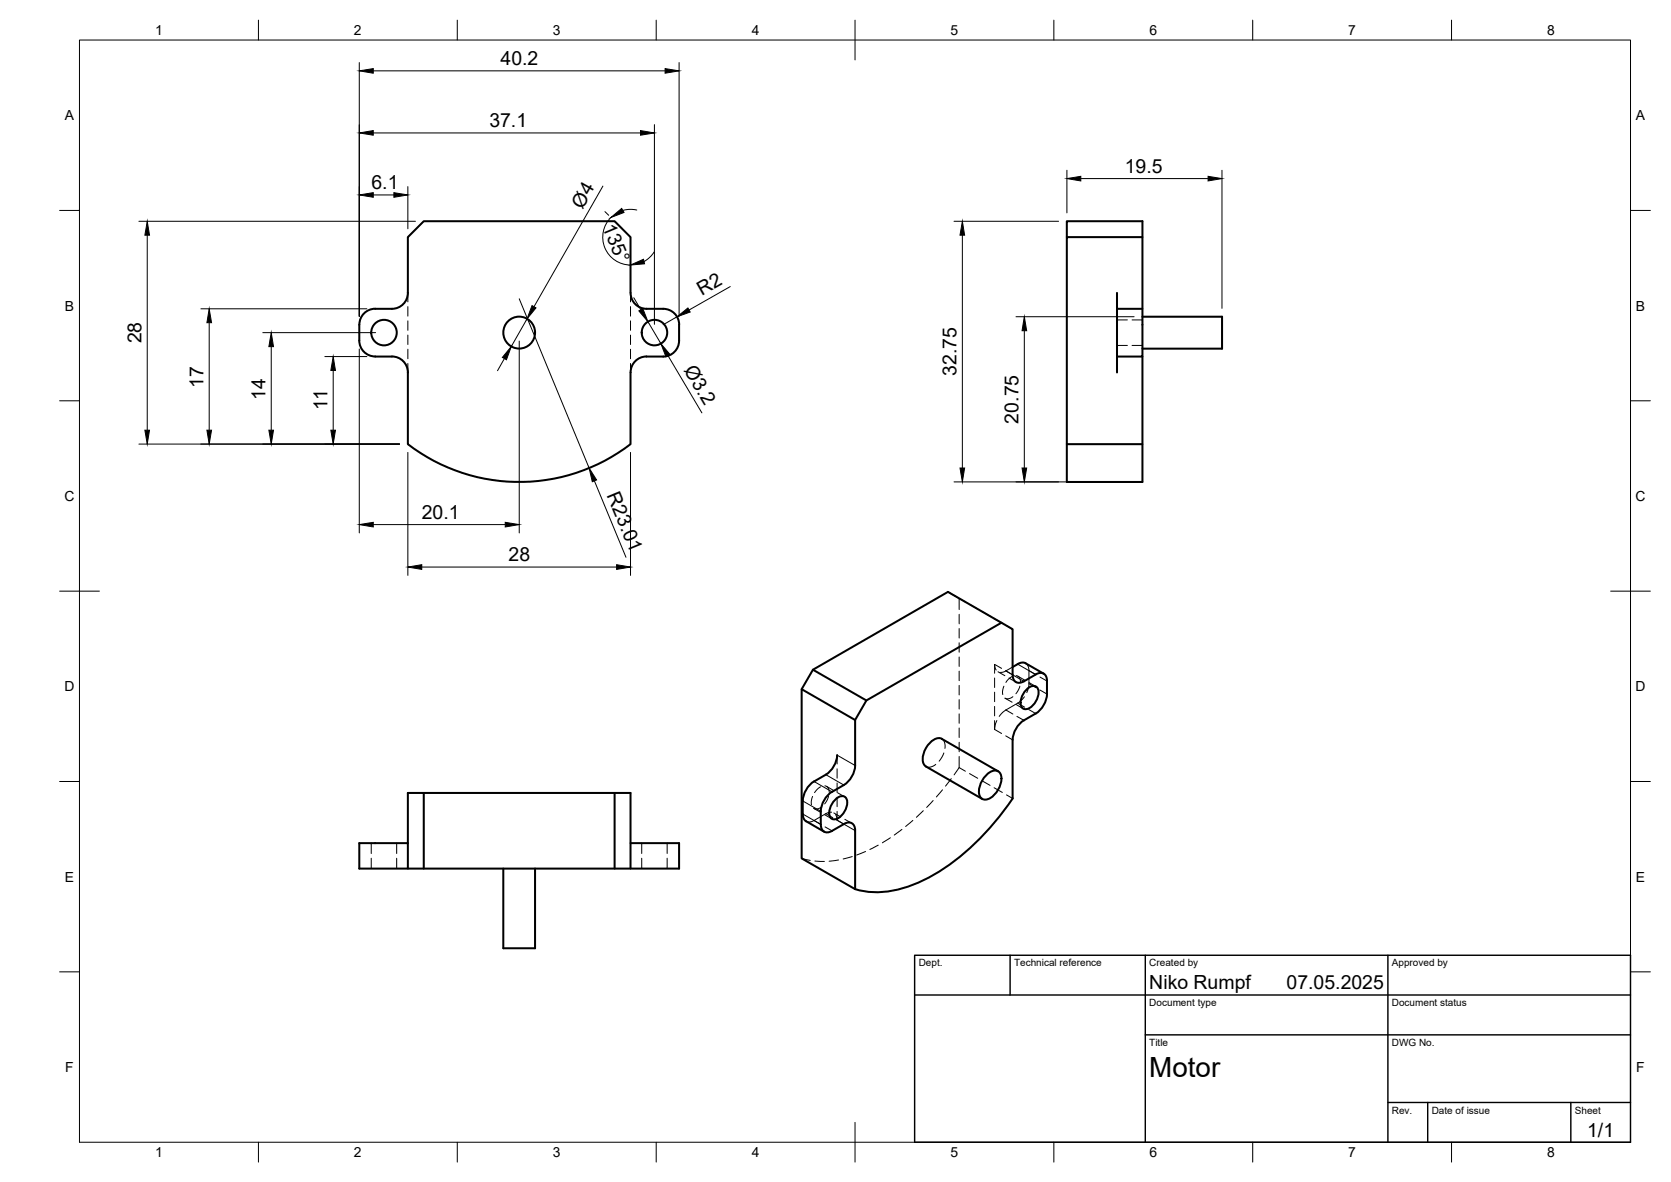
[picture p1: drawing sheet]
<svg xmlns="http://www.w3.org/2000/svg" width="420mm" height="297mm" viewBox="0 0 420 297" stroke-linecap="round" stroke-linejoin="round" font-family="sans-serif">
<!-- layer: Visible -->
<g fill="none" stroke="#000" stroke-width=".51">
<path d="M268.2 59.6v-4h19.1v34h-6.4v-12h6.4M287.3 59.6h-19.1v52h19.1M94.3 77.6h4.3a4 4 0 0 0 4-4v-14l4-4h47.9l4 4 .1 14a4 4 0 0 0 3.9 4h4.3a4 4 0 0 1 4 4M94.4 77.6a4 4 0 0 0-4.1 4v4a4 4 0 0 0 4.1 4h4.2a4 4 0 0 1 4 4v18a46 46 0 0 0 55.9 0v-18a4 4 0 0 1 4-4h4.3a4 4 0 0 0 4-4v-4M280.9 73.6v4M287.3 79.6h20v8h-20M280.9 89.6v4M287.3 89.6v31.5h-19.1v-9.5M251.8 156.5l-13.4-7.8-34 19.6M201.6 173.2l2.8-4.9 13.4 7.7M254.6 169.6v-11.5l-2.8-1.6-34 19.5-2.8 4.9v11.5M254.6 167.6a3.9 3.9 0 0 1 3-1.1l4.8 2.8"/>
<path d="M257.9 173.5a2.09 2.09 0 0 1 2.7-.9 3.8 3.8 0 0 1-1.2 5 1.52 1.52 0 0 1-1.5 .6 1.52 1.52 0 0 1-1.2-1 4.6 4.6 0 0 1 1.2-3.7zM260.4 169.5l-2.9 1.7a1.73 1.73 0 0 1-2 .2 1.73 1.73 0 0 1-.9-1.8M260.4 169.5a1.73 1.73 0 0 1 2-.2 1.73 1.73 0 0 1 .9 1.8M263.2 171.1a9.8 9.8 0 0 1-.4 5.4l-.4 .7a5.6 5.6 0 0 1-2 2.1 10.1 10.1 0 0 0-4.5 3.2l-1.1 2-.2 1.4M106.6 199.3h51.9v19M154.5 199.3v19M209.2 199a6.3 6.3 0 0 0-2.8 4.9v3.3a1.73 1.73 0 0 0 .8 1.8 1.73 1.73 0 0 0 2-.2l3-1.7M210.5 189.8a6.3 6.3 0 0 1-2.9 4.9 9.9 9.9 0 0 0-4.5 3.1l-.8 1.4a9.9 9.9 0 0 0-.4 5.4l.1 .9 .4 .7 4.8 2.8M215 180.9l-13.4-7.7v42.5l13.4 7.7v-14.7M215 192.4a6.3 6.3 0 0 1-2.8 4.9l-3 1.7M236.8 185.7l14.2 8.1M236.8 185.7a2.72 2.72 0 0 0-3 1 5.4 5.4 0 0 0-1.6 5.2l.6 .7 14.2 8.2"/>
<path d="M247.9 194.9a2.54 2.54 0 0 1 3.3-.9 3.8 3.8 0 0 1-.2 4.5l-.4 .6a3.5 3.5 0 0 1-3.4 1.8 2.55 2.55 0 0 1-.8-3.4l.6-1.4zM254.6 185.9v14.7M102.6 211.9h-12.3v6.4h80.5v-6.4h-12.3M102.6 218.3v-19h4v19M126.6 218.3v20h7.9v-20M209.8 201.2a2.09 2.09 0 0 1 2.7-.9 3.8 3.8 0 0 1-1.2 4.9 1.52 1.52 0 0 1-1.5 .7 1.52 1.52 0 0 1-1.2-1 4.6 4.6 0 0 1 1.2-3.7zM212.2 207.1a1.73 1.73 0 0 1 2-.2 1.73 1.73 0 0 1 .8 1.8M254.6 200.6a61.3 61.3 0 0 1-21.7 20.2 24.1 24.1 0 0 1-17.9 2.6"/>
<circle cx="96.6" cy="83.6" r="3.2"/>
<circle cx="130.5" cy="83.6" r="4"/>
<circle cx="164.6" cy="83.6" r="3.2"/>
</g>
<!-- layer: Hidden -->
<g fill="none" stroke="#000" stroke-width=".25">
<path d="M102.6 73.6v2.3M102.6 77.1v2.3M158.5 73.6v2.3M158.5 77.1v2.3M102.6 80.6v2.4M102.6 84.2v2.4M102.6 87.8v2.4M102.6 91.3v2.3M158.5 80.6v2.4M158.5 84.2v2.4M158.5 87.8v2.4M158.5 91.3v2.3"/>
<path d="M280.9 86.8h2.6M280.9 80.4h2.6M284.6 86.8h2.7M284.6 80.4h2.7M238.4 148.7l2.8 1.7M241.2 150.4v2.8M241.2 154.4v2.4M241.2 158v2.3M241.2 150.4l1.5 .9M243.8 151.9l2 1.2M246.9 153.7l2 1.1M250 155.5l2 1.1"/>
<path d="M253.1 157.2l1.5 .9M241.2 161.5v2.4M241.2 165.1v2.4M241.2 168.7v2.4M241.2 172.2v2.4M241.2 175.8v2.4M241.2 179.4v2.4M250.1 170.4v2.4M250.1 174v2.3M250.1 177.5v2.4M250.5 168.4l-.4-1.4v2.2M250.9 168.8l1.8 1"/>
<path d="M252.4 172.5l-.3 1.3v.7M252.7 175.5l1.8 1M253.7 170.4l1.8 1M254.5 170l-1 .7-.6 .8M254.6 167.6a5.4 5.4 0 0 1-2.8 1.4h-.3M254.7 175.1l-1.2 .5-.8-.2M255.5 169.8l.8 .5 .3 1.1M255.5 177.1l1.8 1M255.9 169.9l1.8 1M256.4 172.4l-1 1.9M257.6 175.1l-1.3 1.4-3.8 2.2-1.3 1.3M257.9 166.7l.6 .7 .2 1.1v3.8l-.5 1.8"/>
<path d="M258.7 171.5l1.8 1M206.4 197.7l-1 .7-.6 .8M207.4 197.5l.4 .1 .4 .4 .3 1.1M207.8 197.6l1.8 1M210.5 189.8v2.2M210.5 193.2v2.4M210.5 196.8v2.3M210.6 199.2l1.8 1M235.3 192.1l-1.5 .7-1-.2M236.8 185.7l.7 .8 .1 1.6M237 198.5l-1.6 1.8M237.3 189.2l-1.2 2.1"/>
<path d="M239.2 195.7l-1.5 1.9M241.2 192.9l-1.3 1.8M241.2 192.9l1.5 .9M241.2 183v2.3M241.2 186.5v2.4M241.2 190.1v2.8M243.8 194.4l2 1.2M246.9 196.2l2 1.2M250 198l2 1.1M250.7 181.1l-.6 2.2v-2.2M253.1 199.8l1.5 .8M93.3 211.9v2.6"/>
<path d="M93.3 215.7v2.6M99.7 211.9v2.6M99.7 215.7v2.6M161.4 211.9v2.6M161.4 215.7v2.6M167.7 211.9v2.6M167.7 215.7v2.6M201.6 215.7l2.1 .5M204.3 200.1l-.3 1.4v.7M204.6 203.2l1.8 1M204.9 216.4l2.4 .1M206.6 202.8l-1.2 .5-.8-.2"/>
<path d="M207.4 204.8l1.8 1M208.3 200.1l-1 1.9M209.1 204.1l-1.1 .2-3.7 2.1-.7 .2-.9-.2M209.7 204.3l1.7 1M210.5 203.9v2.2l-.1-.8-.3-.6M210.5 200.3v2.4M210.8 216.1l-2.3 .3M212.4 205.9l1.8 1M214.3 215.3l-2.3 .6M217.6 214l-2.2 .9M220.8 212.4l-2.1 1.1M223.9 210.5l-2 1.3"/>
<path d="M226.8 208.4l-1.9 1.5M229.5 206.2l-1.8 1.5M232.2 203.7l-1.8 1.7M234.6 201.2l-1.6 1.7"/>
</g>
<!-- layer: Hidden Narrow -->
<g fill="none" stroke="#000" stroke-width=".25">
<path d="M250.1 167l1.7 1M252.9 168.6l1.7 1-1.7-1M252.9 178.4l1.8 1M255.9 176.7l1.7 1M258.7 178.3l1.7 1M258.7 171.8l1.8 1M258.7 168.5l1.8 1.1M261.5 173.4l1.7 1M261.5 170.1l1.7 1M250.1 183.3l1.7 1M252.9 184.9l1.7 1M255.7 180l1.8 1"/>
<path d="M204.7 206.2l1.7 1M207.5 207.8l1.7 1M207.6 204.5l1.8 1M210.4 206.1l1.8 1-1.7-1"/>
</g>
<!-- layer: Visible Narrow -->
<path d="M254.6 169.6l2.9 1.6M255.9 166.9l4.5 2.6M204.7 196.4l4.5 2.6M207.6 194.7l4.6 2.6M210.5 189.8l4.5 2.6M201.8 204.6l4.6 2.6M201.8 201.3l4.6 2.6M212.2 207.1l2.8 1.6" fill="none" stroke="#000" stroke-width=".25"/>
<!-- layer: BORDER -->
<g fill="none" stroke="#000" stroke-width=".25">
<path d="M20 10.1h390v276.9h-390zM65 5.1v5M115 5.1v5M165 5.1v5M215 5.1v10M265 5.1v5M315 5.1v5M365 5.1v5M15 52.9h5M410 52.9h5M15 100.7h5M410 100.7h5"/>
<path d="M15 148.6h10M405 148.6h10M15 196.4h5M410 196.4h5M15 244.2h5M410 244.2h5M65 287v5M115 287v5M165 287v5M215 282.1v9.9M265 287v5M315 287v5"/>
<path d="M365 287v5"/>
</g>
<!-- layer: TITLEBLOCK -->
<path d="M230 240.1h180v46.9h-180zM230 250h180M254 240.1v9.9M288 240.1v46.9M349 240.1v46.9M288 260.1h122M349 277.1h61M359 277.1v9.9M395 277.1v9.9" fill="none" stroke="#000" stroke-width=".36"/>
<!-- layer: FD_Dimensions -->
<g fill="none" stroke="#000" stroke-width=".25">
<path d="M90.3 15.7v63.8M93.9 17.8h73.3M170.8 15.7v63.8M93.9 33.4h67.2M164.5 31.3v50.2M34.9 55.6h69.6M37 59.1v49M93.9 49h5.1M102.6 46.9v10.6M151.6 46.8l-17.3 30.3M152.1 53.2l1 .9M153.6 54.7a7 7 0 0 0-1.5 7.6 7 7 0 0 0 6.4 4.3"/>
<path d="M160.1 52.8l-1.7-.2-1.8 .3M239.9 55.6h26.3M242 59.1v58.5M268.3 42.8v10.7M271.8 44.9h32M307.3 42.8v34.7M50.5 77.6h41.7M130.6 75.1l17.5 42.5M159.4 74.8l1.7 3M164.5 63.3l-1.1 1.4-1.5 1M170.2 79.6l-3.4 2M183.6 72l-10.3 5.9"/>
<path d="M255.5 79.6h29.7M52.6 81.1v27M66.1 83.6h28.3M68.2 87.1v21M81.7 89.6h10.5M83.8 93.1v15M90.3 87.7v46.2M126.8 90.1l-1.7 3.1M130.6 85.7v48.2M132.5 80.1l-3.9 7M162.9 80.8l3.3 5.6M168 89.4l8.5 14.4"/>
<path d="M257.6 83.1v34.5M34.9 111.6h65.6M102.6 113.7v30.9M158.5 113.7v30.9M93.9 131.8h33.1M149.5 120.8l7.9 19.2M239.9 121.1h45.3M106 142.5h49"/>
</g>
<g fill="#000" stroke="#000" stroke-width=".25">
<path d="M90.3 17.8l3.6-.6v1.2zM167.2 17.2l3.6 .6-3.6 .6zM90.3 33.4l3.6-.6v1.2zM161.1 32.8l3.4 .6-3.4 .6zM37 55.6l.6 3.5h-1.2zM90.3 49l3.6-.6v1.2zM99 48.4l3.6 .6-3.6 .6zM153.6 54.7l2.7-2.3 .6 1zM242 55.6l.5 3.5h-1.1zM268.3 44.9l3.5-.6v1.2zM303.8 44.3l3.5 .6-3.5 .6zM133.8 76.8l1 .6-2.3 2.7z"/>
<path d="M160.6 78.1l1-.6 1.3 3.3zM158.5 66.6l3.3-1.4 .3 1.1zM170.2 79.6l2.8-2.2 .5 1zM52.6 77.6l.6 3.5h-1.2zM68.2 83.6l.6 3.5h-1.2zM83.8 89.6l.5 3.5h-1.1zM128.6 87.1l-1.3 3.3-1-.6zM166.2 86.4l2.3 2.7-1.1 .6zM257.6 79.6l.5 3.5h-1.1zM36.4 108.1h1.2l-.6 3.5zM52 108.1h1.2l-.6 3.5zM67.6 108.1h1.2l-.6 3.5z"/>
<path d="M83.2 108.1h1.1l-.5 3.5zM241.4 117.6h1.1l-.5 3.5zM257 117.6h1.1l-.5 3.5zM90.3 131.8l3.6-.5v1.1zM127 131.3l3.6 .5-3.6 .6zM148.1 117.6l1.9 3-1.1 .5zM102.6 142.5l3.4-.6v1.2zM155 141.9l3.5 .6-3.5 .6z"/>
</g>
<text font-size="7" x="289" y="270.6">Motor</text>
<g font-size="4.9">
<text x="125.9" y="16.4">40.2</text>
<text x="123" y="31.9">37.1</text>
<text x="93.4" y="47.5">6.1</text>
<text x="282.8" y="43.4">19.5</text>
<text x="146.5" y="52.7" transform="rotate(-60 146.5 52.7)">Ø4</text>
<text x="151.4" y="56.9" transform="rotate(67 151.4 56.9)">135°</text>
<text x="176.5" y="74.5" transform="rotate(-30 176.5 74.5)">R2</text>
<text x="35.6" y="86.3" transform="rotate(-90 35.6 86.3)">28</text>
<text x="171.8" y="92.9" transform="rotate(59 171.8 92.9)">Ø3.2</text>
<text x="240.5" y="94.5" transform="rotate(-90 240.5 94.5)">32.75</text>
<text x="51.2" y="97.5" transform="rotate(-90 51.2 97.5)">17</text>
<text x="66.8" y="100.5" transform="rotate(-90 66.8 100.5)">14</text>
<text x="82.4" y="103.1" transform="rotate(-90 82.4 103.1)">11</text>
<text x="256.1" y="106.4" transform="rotate(-90 256.1 106.4)">20.75</text>
<text x="152.5" y="124.5" transform="rotate(68 152.5 124.5)">R23.01</text>
<text x="106.1" y="130.4">20.1</text>
<text x="127.9" y="141">28</text>
<text x="289" y="248.5">Niko Rumpf</text>
<text x="323.5" y="248.5">07.05.2025</text>
<text x="399.1" y="285.7">1/1</text>
</g>
<g font-size="3.5">
<text x="39" y="8.8">1</text>
<text x="89" y="8.8">2</text>
<text x="139" y="8.8">3</text>
<text x="189" y="8.8">4</text>
<text x="239" y="8.8">5</text>
<text x="289" y="8.8">6</text>
<text x="339" y="8.8">7</text>
<text x="389" y="8.8">8</text>
<text x="16.3" y="30.2">A</text>
<text x="411.3" y="30.2">A</text>
<text x="16.3" y="78">B</text>
<text x="411.3" y="78">B</text>
<text x="16.2" y="125.9">C</text>
<text x="411.2" y="125.9">C</text>
<text x="16.2" y="173.7">D</text>
<text x="411.2" y="173.7">D</text>
<text x="16.3" y="221.6">E</text>
<text x="411.3" y="221.6">E</text>
<text x="16.4" y="269.4">F</text>
<text x="411.4" y="269.4">F</text>
<text x="39" y="290.8">1</text>
<text x="89" y="290.8">2</text>
<text x="139" y="290.8">3</text>
<text x="189" y="290.8">4</text>
<text x="239" y="290.8">5</text>
<text x="289" y="290.8">6</text>
<text x="339" y="290.8">7</text>
<text x="389" y="290.8">8</text>
</g>
<g font-size="2.5">
<text x="231" y="242.9">Dept.</text>
<text x="255" y="242.9">Technical reference</text>
<text x="289" y="242.9">Created by</text>
<text x="350" y="242.9">Approved by</text>
<text x="289" y="252.8">Document type</text>
<text x="350" y="252.8">Document status</text>
<text x="289" y="262.9">Title</text>
<text x="350" y="262.9">DWG No.</text>
<text x="350" y="279.9">Rev.</text>
<text x="360" y="279.9">Date of issue</text>
<text x="396" y="279.9">Sheet</text>
</g>
</svg>
